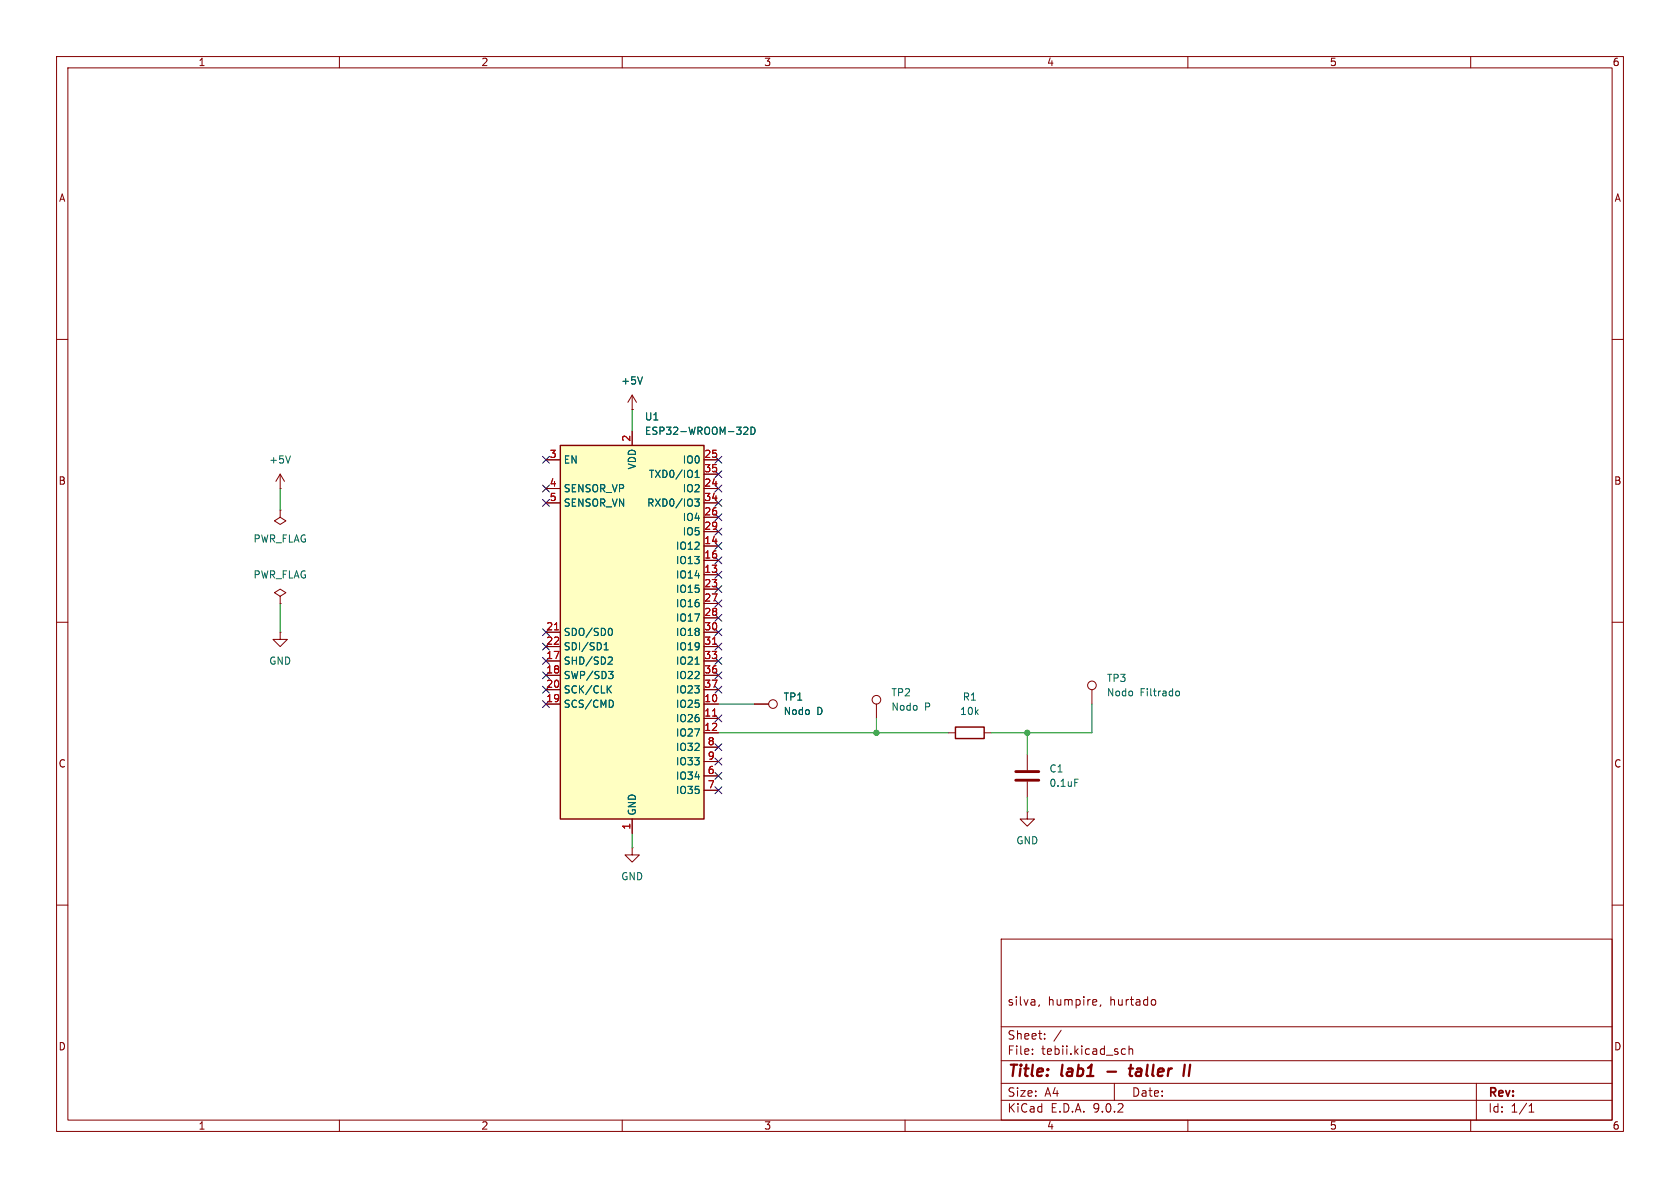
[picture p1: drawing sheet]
(kicad_sch
 (version 20250114)
 (generator "eeschema")
 (generator_version "9.0")
 (paper "A4")
 (title_block
  (title "lab1 - taller II")
  (comment 1 "silva, humpire, hurtado"))
 (lib_symbols
  (symbol "Connector:TestPoint"
   (pin_numbers (hide yes))
   (pin_names
    (offset 0.762) (hide yes)) (exclude_from_sim no) (in_bom yes) (on_board yes)
   (property "Reference" "TP" (at 0 6.858 0) (effects (font (size 1.27 1.27))))
   (property "Value" "TestPoint" (at 0 5.08 0) (effects (font (size 1.27 1.27))))
   (property "Footprint" "" (at 5.08 0 0) (effects (font (size 1.27 1.27)) (hide yes)))
   (property "Datasheet" "~" (at 5.08 0 0) (effects (font (size 1.27 1.27)) (hide yes)))
   (property "Description" "test point" (at 0 0 0) (effects (font (size 1.27 1.27)) (hide yes)))
   (symbol "TestPoint_0_1"
    (circle (center 0 3.302) (radius 0.762) (stroke (width 0) (type default)) (fill (type none))))
   (symbol "TestPoint_1_1"
    (pin passive line (at 0 0 90) (length 2.54) (name "1" (effects (font (size 1.27 1.27)))) (number "1" (effects (font (size 1.27 1.27))))))
   (embedded_fonts no))
  (symbol "Device:C"
   (pin_numbers (hide yes))
   (pin_names
    (offset 0.254)) (exclude_from_sim no) (in_bom yes) (on_board yes)
   (property "Reference" "C" (at 0.635 2.54 0) (effects (font (size 1.27 1.27)) (justify left)))
   (property "Value" "C" (at 0.635 -2.54 0) (effects (font (size 1.27 1.27)) (justify left)))
   (property "Footprint" "" (at 0.9652 -3.81 0) (effects (font (size 1.27 1.27)) (hide yes)))
   (property "Datasheet" "~" (at 0 0 0) (effects (font (size 1.27 1.27)) (hide yes)))
   (property "Description" "Unpolarized capacitor" (at 0 0 0) (effects (font (size 1.27 1.27)) (hide yes)))
   (symbol "C_0_1"
    (polyline (pts (xy -2.032 0.762) (xy 2.032 0.762)) (stroke (width 0.508) (type default)) (fill (type none)))
    (polyline (pts (xy -2.032 -0.762) (xy 2.032 -0.762)) (stroke (width 0.508) (type default)) (fill (type none))))
   (symbol "C_1_1"
    (pin passive line (at 0 3.81 270) (length 2.794) (name "~" (effects (font (size 1.27 1.27)))) (number "1" (effects (font (size 1.27 1.27)))))
    (pin passive line (at 0 -3.81 90) (length 2.794) (name "~" (effects (font (size 1.27 1.27)))) (number "2" (effects (font (size 1.27 1.27))))))
   (embedded_fonts no))
  (symbol "Device:R"
   (pin_numbers (hide yes))
   (pin_names
    (offset 0)) (exclude_from_sim no) (in_bom yes) (on_board yes)
   (property "Reference" "R" (at 2.032 0 90) (effects (font (size 1.27 1.27))))
   (property "Value" "R" (at 0 0 90) (effects (font (size 1.27 1.27))))
   (property "Footprint" "" (at -1.778 0 90) (effects (font (size 1.27 1.27)) (hide yes)))
   (property "Datasheet" "~" (at 0 0 0) (effects (font (size 1.27 1.27)) (hide yes)))
   (property "Description" "Resistor" (at 0 0 0) (effects (font (size 1.27 1.27)) (hide yes)))
   (symbol "R_0_1"
    (rectangle (start -1.016 -2.54) (end 1.016 2.54) (stroke (width 0.254) (type default)) (fill (type none))))
   (symbol "R_1_1"
    (pin passive line (at 0 3.81 270) (length 1.27) (name "~" (effects (font (size 1.27 1.27)))) (number "1" (effects (font (size 1.27 1.27)))))
    (pin passive line (at 0 -3.81 90) (length 1.27) (name "~" (effects (font (size 1.27 1.27)))) (number "2" (effects (font (size 1.27 1.27))))))
   (embedded_fonts no))
  (symbol "RF_Module:ESP32-WROOM-32D" (exclude_from_sim no) (in_bom yes) (on_board yes)
   (property "Reference" "U" (at -12.7 34.29 0) (effects (font (size 1.27 1.27)) (justify left)))
   (property "Value" "ESP32-WROOM-32D" (at 1.27 34.29 0) (effects (font (size 1.27 1.27)) (justify left)))
   (property "Footprint" "RF_Module:ESP32-WROOM-32D" (at 16.51 -34.29 0) (effects (font (size 1.27 1.27)) (hide yes)))
   (property "Datasheet" "https://www.espressif.com/sites/default/files/documentation/esp32-wroom-32d_esp32-wroom-32u_datasheet_en.pdf" (at -7.62 1.27 0) (effects (font (size 1.27 1.27)) (hide yes)))
   (property "Description" "RF Module, ESP32-D0WD SoC, Wi-Fi 802.11b/g/n, Bluetooth, BLE, 32-bit, 2.7-3.6V, onboard antenna, SMD" (at 0 0 0) (effects (font (size 1.27 1.27)) (hide yes)))
   (symbol "ESP32-WROOM-32D_0_1"
    (rectangle (start -12.7 33.02) (end 12.7 -33.02) (stroke (width 0.254) (type default)) (fill (type background))))
   (symbol "ESP32-WROOM-32D_1_1"
    (pin input line (at -15.24 30.48 0) (length 2.54) (name "EN" (effects (font (size 1.27 1.27)))) (number "3" (effects (font (size 1.27 1.27)))))
    (pin input line (at -15.24 25.4 0) (length 2.54) (name "SENSOR_VP" (effects (font (size 1.27 1.27)))) (number "4" (effects (font (size 1.27 1.27)))))
    (pin input line (at -15.24 22.86 0) (length 2.54) (name "SENSOR_VN" (effects (font (size 1.27 1.27)))) (number "5" (effects (font (size 1.27 1.27)))))
    (pin bidirectional line (at -15.24 0 0) (length 2.54) (name "SDO/SD0" (effects (font (size 1.27 1.27)))) (number "21" (effects (font (size 1.27 1.27)))))
    (pin bidirectional line (at -15.24 -2.54 0) (length 2.54) (name "SDI/SD1" (effects (font (size 1.27 1.27)))) (number "22" (effects (font (size 1.27 1.27)))))
    (pin bidirectional line (at -15.24 -5.08 0) (length 2.54) (name "SHD/SD2" (effects (font (size 1.27 1.27)))) (number "17" (effects (font (size 1.27 1.27)))))
    (pin bidirectional line (at -15.24 -7.62 0) (length 2.54) (name "SWP/SD3" (effects (font (size 1.27 1.27)))) (number "18" (effects (font (size 1.27 1.27)))))
    (pin bidirectional line (at -15.24 -10.16 0) (length 2.54) (name "SCK/CLK" (effects (font (size 1.27 1.27)))) (number "20" (effects (font (size 1.27 1.27)))))
    (pin bidirectional line (at -15.24 -12.7 0) (length 2.54) (name "SCS/CMD" (effects (font (size 1.27 1.27)))) (number "19" (effects (font (size 1.27 1.27)))))
    (pin no_connect line (at -12.7 -27.94 0) (length 2.54) (hide yes) (name "NC" (effects (font (size 1.27 1.27)))) (number "32" (effects (font (size 1.27 1.27)))))
    (pin power_in line (at 0 35.56 270) (length 2.54) (name "VDD" (effects (font (size 1.27 1.27)))) (number "2" (effects (font (size 1.27 1.27)))))
    (pin power_in line (at 0 -35.56 90) (length 2.54) (name "GND" (effects (font (size 1.27 1.27)))) (number "1" (effects (font (size 1.27 1.27)))))
    (pin passive line (at 0 -35.56 90) (length 2.54) (hide yes) (name "GND" (effects (font (size 1.27 1.27)))) (number "15" (effects (font (size 1.27 1.27)))))
    (pin passive line (at 0 -35.56 90) (length 2.54) (hide yes) (name "GND" (effects (font (size 1.27 1.27)))) (number "38" (effects (font (size 1.27 1.27)))))
    (pin passive line (at 0 -35.56 90) (length 2.54) (hide yes) (name "GND" (effects (font (size 1.27 1.27)))) (number "39" (effects (font (size 1.27 1.27)))))
    (pin bidirectional line (at 15.24 30.48 180) (length 2.54) (name "IO0" (effects (font (size 1.27 1.27)))) (number "25" (effects (font (size 1.27 1.27)))))
    (pin bidirectional line (at 15.24 27.94 180) (length 2.54) (name "TXD0/IO1" (effects (font (size 1.27 1.27)))) (number "35" (effects (font (size 1.27 1.27)))))
    (pin bidirectional line (at 15.24 25.4 180) (length 2.54) (name "IO2" (effects (font (size 1.27 1.27)))) (number "24" (effects (font (size 1.27 1.27)))))
    (pin bidirectional line (at 15.24 22.86 180) (length 2.54) (name "RXD0/IO3" (effects (font (size 1.27 1.27)))) (number "34" (effects (font (size 1.27 1.27)))))
    (pin bidirectional line (at 15.24 20.32 180) (length 2.54) (name "IO4" (effects (font (size 1.27 1.27)))) (number "26" (effects (font (size 1.27 1.27)))))
    (pin bidirectional line (at 15.24 17.78 180) (length 2.54) (name "IO5" (effects (font (size 1.27 1.27)))) (number "29" (effects (font (size 1.27 1.27)))))
    (pin bidirectional line (at 15.24 15.24 180) (length 2.54) (name "IO12" (effects (font (size 1.27 1.27)))) (number "14" (effects (font (size 1.27 1.27)))))
    (pin bidirectional line (at 15.24 12.7 180) (length 2.54) (name "IO13" (effects (font (size 1.27 1.27)))) (number "16" (effects (font (size 1.27 1.27)))))
    (pin bidirectional line (at 15.24 10.16 180) (length 2.54) (name "IO14" (effects (font (size 1.27 1.27)))) (number "13" (effects (font (size 1.27 1.27)))))
    (pin bidirectional line (at 15.24 7.62 180) (length 2.54) (name "IO15" (effects (font (size 1.27 1.27)))) (number "23" (effects (font (size 1.27 1.27)))))
    (pin bidirectional line (at 15.24 5.08 180) (length 2.54) (name "IO16" (effects (font (size 1.27 1.27)))) (number "27" (effects (font (size 1.27 1.27)))))
    (pin bidirectional line (at 15.24 2.54 180) (length 2.54) (name "IO17" (effects (font (size 1.27 1.27)))) (number "28" (effects (font (size 1.27 1.27)))))
    (pin bidirectional line (at 15.24 0 180) (length 2.54) (name "IO18" (effects (font (size 1.27 1.27)))) (number "30" (effects (font (size 1.27 1.27)))))
    (pin bidirectional line (at 15.24 -2.54 180) (length 2.54) (name "IO19" (effects (font (size 1.27 1.27)))) (number "31" (effects (font (size 1.27 1.27)))))
    (pin bidirectional line (at 15.24 -5.08 180) (length 2.54) (name "IO21" (effects (font (size 1.27 1.27)))) (number "33" (effects (font (size 1.27 1.27)))))
    (pin bidirectional line (at 15.24 -7.62 180) (length 2.54) (name "IO22" (effects (font (size 1.27 1.27)))) (number "36" (effects (font (size 1.27 1.27)))))
    (pin bidirectional line (at 15.24 -10.16 180) (length 2.54) (name "IO23" (effects (font (size 1.27 1.27)))) (number "37" (effects (font (size 1.27 1.27)))))
    (pin bidirectional line (at 15.24 -12.7 180) (length 2.54) (name "IO25" (effects (font (size 1.27 1.27)))) (number "10" (effects (font (size 1.27 1.27)))))
    (pin bidirectional line (at 15.24 -15.24 180) (length 2.54) (name "IO26" (effects (font (size 1.27 1.27)))) (number "11" (effects (font (size 1.27 1.27)))))
    (pin bidirectional line (at 15.24 -17.78 180) (length 2.54) (name "IO27" (effects (font (size 1.27 1.27)))) (number "12" (effects (font (size 1.27 1.27)))))
    (pin bidirectional line (at 15.24 -20.32 180) (length 2.54) (name "IO32" (effects (font (size 1.27 1.27)))) (number "8" (effects (font (size 1.27 1.27)))))
    (pin bidirectional line (at 15.24 -22.86 180) (length 2.54) (name "IO33" (effects (font (size 1.27 1.27)))) (number "9" (effects (font (size 1.27 1.27)))))
    (pin input line (at 15.24 -25.4 180) (length 2.54) (name "IO34" (effects (font (size 1.27 1.27)))) (number "6" (effects (font (size 1.27 1.27)))))
    (pin input line (at 15.24 -27.94 180) (length 2.54) (name "IO35" (effects (font (size 1.27 1.27)))) (number "7" (effects (font (size 1.27 1.27))))))
   (embedded_fonts no))
  (symbol "power:+5V"
   (power)
   (pin_numbers (hide yes))
   (pin_names
    (offset 0) (hide yes)) (exclude_from_sim no) (in_bom yes) (on_board yes)
   (property "Reference" "#PWR" (at 0 -3.81 0) (effects (font (size 1.27 1.27)) (hide yes)))
   (property "Value" "+5V" (at 0 3.556 0) (effects (font (size 1.27 1.27))))
   (property "Footprint" "" (at 0 0 0) (effects (font (size 1.27 1.27)) (hide yes)))
   (property "Datasheet" "" (at 0 0 0) (effects (font (size 1.27 1.27)) (hide yes)))
   (property "Description" "Power symbol creates a global label with name \"+5V\"" (at 0 0 0) (effects (font (size 1.27 1.27)) (hide yes)))
   (symbol "+5V_0_1"
    (polyline (pts (xy -0.762 1.27) (xy 0 2.54)) (stroke (width 0) (type default)) (fill (type none)))
    (polyline (pts (xy 0 2.54) (xy 0.762 1.27)) (stroke (width 0) (type default)) (fill (type none)))
    (polyline (pts (xy 0 0) (xy 0 2.54)) (stroke (width 0) (type default)) (fill (type none))))
   (symbol "+5V_1_1"
    (pin power_in line (at 0 0 90) (length 0) (name "~" (effects (font (size 1.27 1.27)))) (number "1" (effects (font (size 1.27 1.27))))))
   (embedded_fonts no))
  (symbol "power:GND"
   (power)
   (pin_numbers (hide yes))
   (pin_names
    (offset 0) (hide yes)) (exclude_from_sim no) (in_bom yes) (on_board yes)
   (property "Reference" "#PWR" (at 0 -6.35 0) (effects (font (size 1.27 1.27)) (hide yes)))
   (property "Value" "GND" (at 0 -3.81 0) (effects (font (size 1.27 1.27))))
   (property "Footprint" "" (at 0 0 0) (effects (font (size 1.27 1.27)) (hide yes)))
   (property "Datasheet" "" (at 0 0 0) (effects (font (size 1.27 1.27)) (hide yes)))
   (property "Description" "Power symbol creates a global label with name \"GND\" , ground" (at 0 0 0) (effects (font (size 1.27 1.27)) (hide yes)))
   (symbol "GND_0_1"
    (polyline (pts (xy 0 0) (xy 0 -1.27) (xy 1.27 -1.27) (xy 0 -2.54) (xy -1.27 -1.27) (xy 0 -1.27)) (stroke (width 0) (type default)) (fill (type none))))
   (symbol "GND_1_1"
    (pin power_in line (at 0 0 270) (length 0) (name "~" (effects (font (size 1.27 1.27)))) (number "1" (effects (font (size 1.27 1.27))))))
   (embedded_fonts no))
  (symbol "power:PWR_FLAG"
   (power)
   (pin_numbers (hide yes))
   (pin_names
    (offset 0) (hide yes)) (exclude_from_sim no) (in_bom yes) (on_board yes)
   (property "Reference" "#FLG" (at 0 1.905 0) (effects (font (size 1.27 1.27)) (hide yes)))
   (property "Value" "PWR_FLAG" (at 0 3.81 0) (effects (font (size 1.27 1.27))))
   (property "Footprint" "" (at 0 0 0) (effects (font (size 1.27 1.27)) (hide yes)))
   (property "Datasheet" "~" (at 0 0 0) (effects (font (size 1.27 1.27)) (hide yes)))
   (property "Description" "Special symbol for telling ERC where power comes from" (at 0 0 0) (effects (font (size 1.27 1.27)) (hide yes)))
   (symbol "PWR_FLAG_0_0"
    (pin power_out line (at 0 0 90) (length 0) (name "~" (effects (font (size 1.27 1.27)))) (number "1" (effects (font (size 1.27 1.27))))))
   (symbol "PWR_FLAG_0_1"
    (polyline (pts (xy 0 0) (xy 0 1.27) (xy -1.016 1.905) (xy 0 2.54) (xy 1.016 1.905) (xy 0 1.27)) (stroke (width 0) (type default)) (fill (type none))))
   (embedded_fonts no)))
 (junction
  (at 154.94 129.54)
  (diameter 0)
  (color 0 0 0 0))
 (junction
  (at 181.61 129.54)
  (diameter 0)
  (color 0 0 0 0))
 (no_connect
  (at 127 114.3))
 (no_connect
  (at 96.52 116.84))
 (no_connect
  (at 127 109.22))
 (no_connect
  (at 127 132.08))
 (no_connect
  (at 127 86.36))
 (no_connect
  (at 127 119.38))
 (no_connect
  (at 96.52 86.36))
 (no_connect
  (at 96.52 88.9))
 (no_connect
  (at 127 96.52))
 (no_connect
  (at 127 88.9))
 (no_connect
  (at 127 83.82))
 (no_connect
  (at 96.52 111.76))
 (no_connect
  (at 127 139.7))
 (no_connect
  (at 127 91.44))
 (no_connect
  (at 127 106.68))
 (no_connect
  (at 127 104.14))
 (no_connect
  (at 127 116.84))
 (no_connect
  (at 127 137.16))
 (no_connect
  (at 127 127))
 (no_connect
  (at 127 121.92))
 (no_connect
  (at 127 101.6))
 (no_connect
  (at 127 99.06))
 (no_connect
  (at 127 134.62))
 (no_connect
  (at 96.52 119.38))
 (no_connect
  (at 96.52 114.3))
 (no_connect
  (at 96.52 81.28))
 (no_connect
  (at 127 93.98))
 (no_connect
  (at 96.52 124.46))
 (no_connect
  (at 127 111.76))
 (no_connect
  (at 96.52 121.92))
 (no_connect
  (at 127 81.28))
 (wire
  (pts (xy 111.76 72.39) (xy 111.76 76.2))
  (stroke (width 0) (type default)))
 (wire
  (pts (xy 193.04 129.54) (xy 181.61 129.54))
  (stroke (width 0) (type default)))
 (wire
  (pts (xy 111.76 147.32) (xy 111.76 149.86))
  (stroke (width 0) (type default)))
 (wire
  (pts (xy 154.94 129.54) (xy 167.64 129.54))
  (stroke (width 0) (type default)))
 (wire
  (pts (xy 49.53 86.36) (xy 49.53 90.17))
  (stroke (width 0) (type default)))
 (wire
  (pts (xy 181.61 140.97) (xy 181.61 143.51))
  (stroke (width 0) (type default)))
 (wire
  (pts (xy 175.26 129.54) (xy 181.61 129.54))
  (stroke (width 0) (type default)))
 (wire
  (pts (xy 49.53 106.68) (xy 49.53 111.76))
  (stroke (width 0) (type default)))
 (wire
  (pts (xy 154.94 129.54) (xy 154.94 127))
  (stroke (width 0) (type default)))
 (wire
  (pts (xy 181.61 129.54) (xy 181.61 133.35))
  (stroke (width 0) (type default)))
 (wire
  (pts (xy 127 124.46) (xy 133.35 124.46))
  (stroke (width 0) (type default)))
 (wire
  (pts (xy 127 129.54) (xy 154.94 129.54))
  (stroke (width 0) (type default)))
 (wire
  (pts (xy 193.04 124.46) (xy 193.04 129.54))
  (stroke (width 0) (type default)))
 (symbol
  (lib_id "Device:C")
  (at 181.61 137.16 0)
  (unit 1)
  (exclude_from_sim no)
  (in_bom yes)
  (on_board yes)
  (dnp no)
  (fields_autoplaced yes)
  (property "Reference" "C1" (at 185.42 135.8899 0) (effects (font (size 1.27 1.27)) (justify left)))
  (property "Value" "0.1uF" (at 185.42 138.4299 0) (effects (font (size 1.27 1.27)) (justify left)))
  (property "Footprint" "" (at 182.5752 140.97 0) (effects (font (size 1.27 1.27)) (hide yes)))
  (property "Datasheet" "~" (at 181.61 137.16 0) (effects (font (size 1.27 1.27)) (hide yes)))
  (property "Description" "Unpolarized capacitor" (at 181.61 137.16 0) (effects (font (size 1.27 1.27)) (hide yes)))
  (pin "1")
  (pin "2"))
 (symbol
  (lib_id "power:PWR_FLAG")
  (at 49.53 106.68 0)
  (unit 1)
  (exclude_from_sim no)
  (in_bom yes)
  (on_board yes)
  (dnp no)
  (fields_autoplaced yes)
  (property "Reference" "#FLG01" (at 49.53 104.775 0) (effects (font (size 1.27 1.27)) (hide yes)))
  (property "Value" "PWR_FLAG" (at 49.53 101.6 0) (effects (font (size 1.27 1.27))))
  (property "Footprint" "" (at 49.53 106.68 0) (effects (font (size 1.27 1.27)) (hide yes)))
  (property "Datasheet" "~" (at 49.53 106.68 0) (effects (font (size 1.27 1.27)) (hide yes)))
  (property "Description" "Special symbol for telling ERC where power comes from" (at 49.53 106.68 0) (effects (font (size 1.27 1.27)) (hide yes)))
  (pin "1"))
 (symbol
  (lib_id "power:GND")
  (at 181.61 143.51 0)
  (unit 1)
  (exclude_from_sim no)
  (in_bom yes)
  (on_board yes)
  (dnp no)
  (fields_autoplaced yes)
  (property "Reference" "#PWR05" (at 181.61 149.86 0) (effects (font (size 1.27 1.27)) (hide yes)))
  (property "Value" "GND" (at 181.61 148.59 0) (effects (font (size 1.27 1.27))))
  (property "Footprint" "" (at 181.61 143.51 0) (effects (font (size 1.27 1.27)) (hide yes)))
  (property "Datasheet" "" (at 181.61 143.51 0) (effects (font (size 1.27 1.27)) (hide yes)))
  (property "Description" "Power symbol creates a global label with name \"GND\" , ground" (at 181.61 143.51 0) (effects (font (size 1.27 1.27)) (hide yes)))
  (pin "1"))
 (symbol
  (lib_id "power:PWR_FLAG")
  (at 49.53 90.17 180)
  (unit 1)
  (exclude_from_sim no)
  (in_bom yes)
  (on_board yes)
  (dnp no)
  (property "Reference" "#FLG02" (at 49.53 92.075 0) (effects (font (size 1.27 1.27)) (hide yes)))
  (property "Value" "PWR_FLAG" (at 49.53 95.25 0) (effects (font (size 1.27 1.27))))
  (property "Footprint" "" (at 49.53 90.17 0) (effects (font (size 1.27 1.27)) (hide yes)))
  (property "Datasheet" "~" (at 49.53 90.17 0) (effects (font (size 1.27 1.27)) (hide yes)))
  (property "Description" "Special symbol for telling ERC where power comes from" (at 49.53 90.17 0) (effects (font (size 1.27 1.27)) (hide yes)))
  (pin "1"))
 (symbol
  (lib_id "power:+5V")
  (at 111.76 72.39 0)
  (unit 1)
  (exclude_from_sim no)
  (in_bom yes)
  (on_board yes)
  (dnp no)
  (fields_autoplaced yes)
  (property "Reference" "#PWR01" (at 111.76 76.2 0) (effects (font (size 1.27 1.27)) (hide yes)))
  (property "Value" "+5V" (at 111.76 67.31 0) (effects (font (size 1.27 1.27))))
  (property "Footprint" "" (at 111.76 72.39 0) (effects (font (size 1.27 1.27)) (hide yes)))
  (property "Datasheet" "" (at 111.76 72.39 0) (effects (font (size 1.27 1.27)) (hide yes)))
  (property "Description" "Power symbol creates a global label with name \"+5V\"" (at 111.76 72.39 0) (effects (font (size 1.27 1.27)) (hide yes)))
  (pin "1"))
 (symbol
  (lib_id "power:+5V")
  (at 49.53 86.36 0)
  (unit 1)
  (exclude_from_sim no)
  (in_bom yes)
  (on_board yes)
  (dnp no)
  (fields_autoplaced yes)
  (property "Reference" "#PWR04" (at 49.53 90.17 0) (effects (font (size 1.27 1.27)) (hide yes)))
  (property "Value" "+5V" (at 49.53 81.28 0) (effects (font (size 1.27 1.27))))
  (property "Footprint" "" (at 49.53 86.36 0) (effects (font (size 1.27 1.27)) (hide yes)))
  (property "Datasheet" "" (at 49.53 86.36 0) (effects (font (size 1.27 1.27)) (hide yes)))
  (property "Description" "Power symbol creates a global label with name \"+5V\"" (at 49.53 86.36 0) (effects (font (size 1.27 1.27)) (hide yes)))
  (pin "1"))
 (symbol
  (lib_id "power:GND")
  (at 111.76 149.86 0)
  (unit 1)
  (exclude_from_sim no)
  (in_bom yes)
  (on_board yes)
  (dnp no)
  (fields_autoplaced yes)
  (property "Reference" "#PWR02" (at 111.76 156.21 0) (effects (font (size 1.27 1.27)) (hide yes)))
  (property "Value" "GND" (at 111.76 154.94 0) (effects (font (size 1.27 1.27))))
  (property "Footprint" "" (at 111.76 149.86 0) (effects (font (size 1.27 1.27)) (hide yes)))
  (property "Datasheet" "" (at 111.76 149.86 0) (effects (font (size 1.27 1.27)) (hide yes)))
  (property "Description" "Power symbol creates a global label with name \"GND\" , ground" (at 111.76 149.86 0) (effects (font (size 1.27 1.27)) (hide yes)))
  (pin "1"))
 (symbol
  (lib_id "Connector:TestPoint")
  (at 154.94 127 0)
  (unit 1)
  (exclude_from_sim no)
  (in_bom yes)
  (on_board yes)
  (dnp no)
  (fields_autoplaced yes)
  (property "Reference" "TP2" (at 157.48 122.4279 0) (effects (font (size 1.27 1.27)) (justify left)))
  (property "Value" "Nodo P" (at 157.48 124.9679 0) (effects (font (size 1.27 1.27)) (justify left)))
  (property "Footprint" "" (at 160.02 127 0) (effects (font (size 1.27 1.27)) (hide yes)))
  (property "Datasheet" "~" (at 160.02 127 0) (effects (font (size 1.27 1.27)) (hide yes)))
  (property "Description" "test point" (at 154.94 127 0) (effects (font (size 1.27 1.27)) (hide yes)))
  (pin "1"))
 (symbol
  (lib_id "RF_Module:ESP32-WROOM-32D")
  (at 111.76 111.76 0)
  (unit 1)
  (exclude_from_sim no)
  (in_bom yes)
  (on_board yes)
  (dnp no)
  (fields_autoplaced yes)
  (property "Reference" "U1" (at 113.9033 73.66 0) (effects (font (size 1.27 1.27)) (justify left)))
  (property "Value" "ESP32-WROOM-32D" (at 113.9033 76.2 0) (effects (font (size 1.27 1.27)) (justify left)))
  (property "Footprint" "RF_Module:ESP32-WROOM-32D" (at 128.27 146.05 0) (effects (font (size 1.27 1.27)) (hide yes)))
  (property "Datasheet" "https://www.espressif.com/sites/default/files/documentation/esp32-wroom-32d_esp32-wroom-32u_datasheet_en.pdf" (at 104.14 110.49 0) (effects (font (size 1.27 1.27)) (hide yes)))
  (property "Description" "RF Module, ESP32-D0WD SoC, Wi-Fi 802.11b/g/n, Bluetooth, BLE, 32-bit, 2.7-3.6V, onboard antenna, SMD" (at 111.76 111.76 0) (effects (font (size 1.27 1.27)) (hide yes)))
  (pin "31")
  (pin "14")
  (pin "9")
  (pin "39")
  (pin "37")
  (pin "16")
  (pin "2")
  (pin "36")
  (pin "8")
  (pin "26")
  (pin "5")
  (pin "32")
  (pin "11")
  (pin "29")
  (pin "27")
  (pin "23")
  (pin "15")
  (pin "28")
  (pin "22")
  (pin "12")
  (pin "18")
  (pin "34")
  (pin "33")
  (pin "17")
  (pin "7")
  (pin "38")
  (pin "24")
  (pin "13")
  (pin "35")
  (pin "3")
  (pin "20")
  (pin "25")
  (pin "1")
  (pin "30")
  (pin "6")
  (pin "10")
  (pin "21")
  (pin "4")
  (pin "19"))
 (symbol
  (lib_id "Connector:TestPoint")
  (at 133.35 124.46 270)
  (unit 1)
  (exclude_from_sim no)
  (in_bom yes)
  (on_board yes)
  (dnp no)
  (fields_autoplaced yes)
  (property "Reference" "TP1" (at 138.43 123.1899 90) (effects (font (size 1.27 1.27)) (justify left)))
  (property "Value" "Nodo D" (at 138.43 125.7299 90) (effects (font (size 1.27 1.27)) (justify left)))
  (property "Footprint" "" (at 133.35 129.54 0) (effects (font (size 1.27 1.27)) (hide yes)))
  (property "Datasheet" "~" (at 133.35 129.54 0) (effects (font (size 1.27 1.27)) (hide yes)))
  (property "Description" "test point" (at 133.35 124.46 0) (effects (font (size 1.27 1.27)) (hide yes)))
  (pin "1"))
 (symbol
  (lib_id "Connector:TestPoint")
  (at 193.04 124.46 0)
  (unit 1)
  (exclude_from_sim no)
  (in_bom yes)
  (on_board yes)
  (dnp no)
  (fields_autoplaced yes)
  (property "Reference" "TP3" (at 195.58 119.8879 0) (effects (font (size 1.27 1.27)) (justify left)))
  (property "Value" "Nodo Filtrado" (at 195.58 122.4279 0) (effects (font (size 1.27 1.27)) (justify left)))
  (property "Footprint" "" (at 198.12 124.46 0) (effects (font (size 1.27 1.27)) (hide yes)))
  (property "Datasheet" "~" (at 198.12 124.46 0) (effects (font (size 1.27 1.27)) (hide yes)))
  (property "Description" "test point" (at 193.04 124.46 0) (effects (font (size 1.27 1.27)) (hide yes)))
  (pin "1"))
 (symbol
  (lib_id "Device:R")
  (at 171.45 129.54 90)
  (unit 1)
  (exclude_from_sim no)
  (in_bom yes)
  (on_board yes)
  (dnp no)
  (fields_autoplaced yes)
  (property "Reference" "R1" (at 171.45 123.19 90) (effects (font (size 1.27 1.27))))
  (property "Value" "10k" (at 171.45 125.73 90) (effects (font (size 1.27 1.27))))
  (property "Footprint" "" (at 171.45 131.318 90) (effects (font (size 1.27 1.27)) (hide yes)))
  (property "Datasheet" "~" (at 171.45 129.54 0) (effects (font (size 1.27 1.27)) (hide yes)))
  (property "Description" "Resistor" (at 171.45 129.54 0) (effects (font (size 1.27 1.27)) (hide yes)))
  (pin "2")
  (pin "1"))
 (symbol
  (lib_id "power:GND")
  (at 49.53 111.76 0)
  (unit 1)
  (exclude_from_sim no)
  (in_bom yes)
  (on_board yes)
  (dnp no)
  (fields_autoplaced yes)
  (property "Reference" "#PWR03" (at 49.53 118.11 0) (effects (font (size 1.27 1.27)) (hide yes)))
  (property "Value" "GND" (at 49.53 116.84 0) (effects (font (size 1.27 1.27))))
  (property "Footprint" "" (at 49.53 111.76 0) (effects (font (size 1.27 1.27)) (hide yes)))
  (property "Datasheet" "" (at 49.53 111.76 0) (effects (font (size 1.27 1.27)) (hide yes)))
  (property "Description" "Power symbol creates a global label with name \"GND\" , ground" (at 49.53 111.76 0) (effects (font (size 1.27 1.27)) (hide yes)))
  (pin "1"))
 (sheet_instances
  (path ""
   (page "1")))
 (embedded_fonts no))
